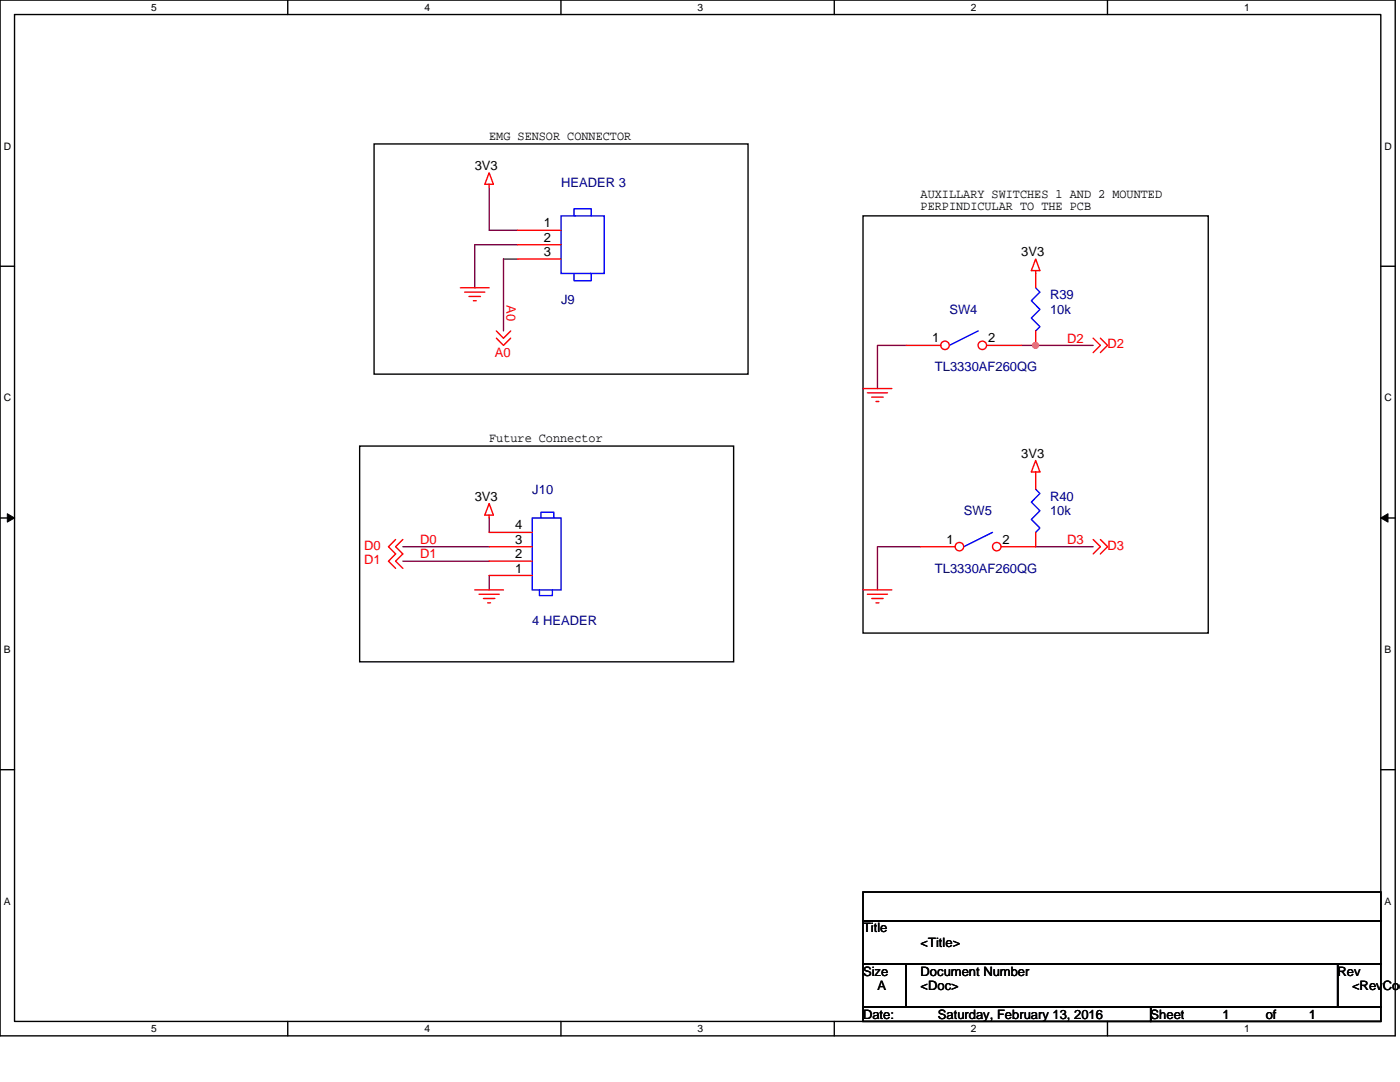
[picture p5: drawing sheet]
<svg xmlns="http://www.w3.org/2000/svg" width="279mm" height="216mm" viewBox="0 0 279 216" stroke-linecap="round" stroke-linejoin="round" font-family="sans-serif">
<path d="M0 0h278.4v206.7h-278.4zM2.9 2.9h272.7v200.9h-272.7z" fill="none" stroke="#000" stroke-width=".28"/>
<g fill="#fff">
<path d="M30.2 .3h1.1v2.3h-1.1z"/>
<path d="M30.2 204.1h1.1v2.3h-1.1z"/>
</g>
<path d="M57.4 0v2.9M57.4 203.8v2.9" fill="none" stroke="#000" stroke-width=".28"/>
<g fill="#fff">
<path d="M84.7 .3h1.1v2.3h-1.1z"/>
<path d="M84.7 204.1h1.1v2.3h-1.1z"/>
</g>
<path d="M112 0v2.9M112 203.8v2.9" fill="none" stroke="#000" stroke-width=".28"/>
<g fill="#fff">
<path d="M139.2 .3h1.2v2.3h-1.2z"/>
<path d="M139.2 204.1h1.2v2.3h-1.2z"/>
</g>
<path d="M166.5 0v2.9M166.5 203.8v2.9" fill="none" stroke="#000" stroke-width=".28"/>
<g fill="#fff">
<path d="M193.8 .3h1.1v2.3h-1.1z"/>
<path d="M193.8 204.1h1.1v2.3h-1.1z"/>
</g>
<path d="M221 0v2.9M221 203.8v2.9" fill="none" stroke="#000" stroke-width=".28"/>
<g fill="#fff">
<path d="M248.3 .3h1.1v2.3h-1.1z"/>
<path d="M248.3 204.1h1.1v2.3h-1.1z"/>
<path d="M.7 28h1.5v2.3h-1.5z"/>
<path d="M276.3 28h1.5v2.3h-1.5z"/>
<path d="M.7 78.2h1.5v2.3h-1.5z"/>
<path d="M276.3 78.2h1.5v2.3h-1.5z"/>
</g>
<path d="M0 53.1h2.9M275.6 53.1h2.8" fill="none" stroke="#000" stroke-width=".28"/>
<g fill="#fff">
<path d="M.7 128.5h1.4v2.2h-1.4z"/>
<path d="M276.3 128.5h1.4v2.2h-1.4z"/>
</g>
<path d="M0 103.4h2.9M275.6 103.4h2.8" fill="none" stroke="#000" stroke-width=".28"/>
<path d="M1.5 102.5l1.4 .9-1.4 .8zM275.6 103.4l1.4-.9v1.7z" fill="#000" stroke="#000" stroke-width=".2"/>
<g fill="#fff">
<path d="M.7 178.7h1.4v2.3h-1.4z"/>
<path d="M276.3 178.7h1.4v2.3h-1.4z"/>
</g>
<path d="M74.7 28.7h74.6v46h-74.6zM172.2 43.1h68.9v83.2h-68.9zM71.8 89h74.6v43.1h-74.6zM0 153.6h2.9M275.6 153.6h2.8M172.2 178h103.4v5.7h-103.4zM172.2 183.7h103.4v8.6h-103.4zM172.2 192.3h8.6v8.6h-8.6zM180.8 192.3h86.2v8.6h-86.2zM267 192.3h8.6v8.6h-8.6zM172.2 200.9h57.4v2.9h-57.4zM229.6 200.9h46v2.9h-46z" fill="none" stroke="#000" stroke-width=".28"/>
<path d="M97.6 37.3v8.7h5.8M103.4 48.8h-8.7v8.6M103.4 51.7h-2.9v14.3M180.8 68.9h-5.7v8.6M203.8 68.9h14.4M80.4 109.1h17.2M80.4 112h17.2M97.6 114.8v2.9M97.6 103.4v2.8M183.7 109.1h-8.6v8.6M206.7 109.1h11.5" fill="none" stroke="#800040" stroke-width=".28"/>
<circle cx="206.7" cy="68.9" r=".57" fill="#f0f" stroke="#f0f" stroke-width=".28"/>
<g fill="none" stroke="#f00" stroke-width=".28">
<path d="M97.6 36.8v.5M97.6 34.5l.9 2.3h-1.7zM91.9 57.4h5.7M92.7 58.3h4.1M93.6 59.2h2.3M103.4 46h8.6M103.4 48.8h8.6M103.4 51.7h8.6M206.7 51.7l.8 2.3h-1.7zM206.7 54v.6M94.5 60h.5M99.1 67.5l1.4 1.4 1.4-1.4"/>
<path d="M99.1 66l1.4 1.5 1.4-1.5M172.2 77.5h5.8M173.1 78.4h4M174 79.2h2.3M218.2 67.5l1.4 1.4-1.4 1.5M219.6 67.5l1.4 1.4-1.4 1.5M174.8 80.1h.6M206.7 91.9l.8 2.3h-1.7zM206.7 94.2v3.4M79 107.7l-1.5 1.4 1.5 1.4-1.5 1.5 1.5 1.4M80.4 107.7l-1.4 1.4 1.4 1.4-1.4 1.5 1.4 1.4M94.7 117.7h5.8"/>
<path d="M95.6 118.6h4M96.5 119.4h2.3M97.6 102.8v.6M97.6 100.5l.9 2.3h-1.7zM97.6 114.8h8.6M97.6 112h8.6M97.6 109.1h8.6M97.6 106.2h8.6M172.2 117.7h5.8M173.1 118.6h4M174 119.4h2.3M206.7 106.2v2.9"/>
<path d="M218.2 107.7l1.4 1.4-1.4 1.4M219.6 107.7l1.4 1.4-1.4 1.4M97.3 120.3h.6M174.8 120.3h.6"/>
</g>
<path d="M112 43.1h8.6v11.5h-8.6zM114.6 54.6v1.4h3.4v-1.4h-.3M114.8 43.1h-.2v-1.4h3.4v1.4M206.7 97.6l.8 .9-1.7 1.7 1.7 1.7-1.7 1.8 1.7 1.7-.8 .8M106.2 103.4h5.8v14.3h-5.8zM107.7 117.7v1.2h2.5v-1.2M107.9 103.4v-1.2h2.6v1.2M198.1 106.2l-5.8 2.9" fill="none" stroke="#00f" stroke-width=".28"/>
<circle cx="191.5" cy="109.1" r=".84" fill="#fff" stroke="#f00" stroke-width=".28"/>
<path d="M183.7 109.1h6.9" fill="none" stroke="#f00" stroke-width=".28"/>
<circle cx="198.9" cy="109.1" r=".84" fill="#fff" stroke="#f00" stroke-width=".28"/>
<path d="M199.8 109.1h6.9" fill="none" stroke="#f00" stroke-width=".28"/>
<path d="M195.2 66l-5.7 2.9" fill="none" stroke="#00f" stroke-width=".28"/>
<circle cx="188.6" cy="68.9" r=".84" fill="#fff" stroke="#f00" stroke-width=".28"/>
<path d="M180.8 68.9h6.9" fill="none" stroke="#f00" stroke-width=".28"/>
<circle cx="196" cy="68.9" r=".84" fill="#fff" stroke="#f00" stroke-width=".28"/>
<path d="M206.7 54.6v2.8M196.9 68.9h6.9M206.7 66v2.9" fill="none" stroke="#f00" stroke-width=".28"/>
<path d="M206.7 57.4l.8 .9-1.7 1.7 1.7 1.7-1.7 1.8 1.7 1.7-.8 .8" fill="none" stroke="#00f" stroke-width=".28"/>
<circle cx="206.7" cy="68.9" r=".57" fill="#f0f" stroke="#f0f" stroke-width=".28"/>
<g font-size="2.6">
<text x="97.6" y="27.9">EMG SENSOR CONNECTOR</text>
<text x="94.7" y="33.9">3V3</text>
<text x="183.7" y="39.4">AUXILLARY SWITCHES 1 AND 2 MOUNTED</text>
<text x="183.7" y="42">PERPINDICULAR TO THE PCB</text>
<text x="108.5" y="45.4">1</text>
<text x="108.5" y="48.2">2</text>
<text x="108.5" y="51.1">3</text>
<text x="203.8" y="51.2">3V3</text>
<text x="186" y="68.3">1</text>
<text x="197.2" y="68.3">2</text>
<text x="97.6" y="88.2">Future Connector</text>
<text x="203.8" y="91.3">3V3</text>
<text x="94.7" y="99.9">3V3</text>
<text x="102.8" y="105.6">4</text>
<text x="102.8" y="111.4">2</text>
<text x="102.8" y="108.5">3</text>
<text x="188.9" y="108.5">1</text>
<text x="200.1" y="108.5">2</text>
<text x="102.8" y="114.2">1</text>
<text x="172.2" y="186.1">Title</text>
<text x="183.7" y="188.9">&lt;Title&gt;</text>
<text x="172.2" y="194.7">Size</text>
<text x="175.1" y="197.5">A</text>
<text x="183.7" y="194.7">Document Number</text>
<text x="183.7" y="197.5">&lt;Doc&gt;</text>
<text x="267" y="194.7">Rev</text>
<text x="269.8" y="197.5">&lt;RevCod</text>
<text x="172.2" y="203.3">Date:</text>
<text x="187.2" y="203.3">Saturday, February 13, 2016</text>
<text x="229.6" y="203.3">Sheet</text>
<text x="244" y="203.3">1</text>
<text x="252.6" y="203.3">of</text>
<text x="261.2" y="203.3">1</text>
</g>
<g font-size="2.6" fill="#000080">
<text x="112" y="37.4">HEADER 3</text>
<text x="209.5" y="59.8">R39</text>
<text x="112" y="60.6">J9</text>
<text x="189.5" y="62.6">SW4</text>
<text x="209.5" y="62.6">10k</text>
<text x="186.6" y="74.1">TL3330AF260QG</text>
<text x="106.2" y="98.5">J10</text>
<text x="209.5" y="99.9">R40</text>
<text x="192.3" y="102.8">SW5</text>
<text x="209.5" y="102.8">10k</text>
<text x="186.6" y="114.3">TL3330AF260QG</text>
<text x="106.2" y="124.6">4 HEADER</text>
</g>
<g font-size="2.6" fill="#f00">
<text x="101" y="60.9" transform="rotate(90 101 60.9)">A0</text>
<text x="98.8" y="71.2">A0</text>
<text x="213" y="68.3">D2</text>
<text x="221" y="69.5">D2</text>
<text x="72.6" y="112.6">D1</text>
<text x="72.6" y="109.7">D0</text>
<text x="83.8" y="108.5">D0</text>
<text x="83.8" y="111.4">D1</text>
<text x="213" y="108.5">D3</text>
<text x="221" y="109.7">D3</text>
</g>
<g font-size="2">
<text x="30.2" y="2.2">5</text>
<text x="84.7" y="2.2">4</text>
<text x="139.2" y="2.2">3</text>
<text x="193.8" y="2.2">2</text>
<text x="248.3" y="2.2">1</text>
<text x=".7" y="29.8">D</text>
<text x="276.3" y="29.8">D</text>
<text x=".7" y="80.1">C</text>
<text x="276.3" y="80.1">C</text>
<text x=".7" y="130.3">B</text>
<text x="276.3" y="130.3">B</text>
<text x=".7" y="180.5">A</text>
<text x="276.3" y="180.5">A</text>
<text x="30.2" y="206">5</text>
<text x="84.7" y="206">4</text>
<text x="139.2" y="206">3</text>
<text x="193.8" y="206">2</text>
<text x="248.3" y="206">1</text>
</g>
</svg>
